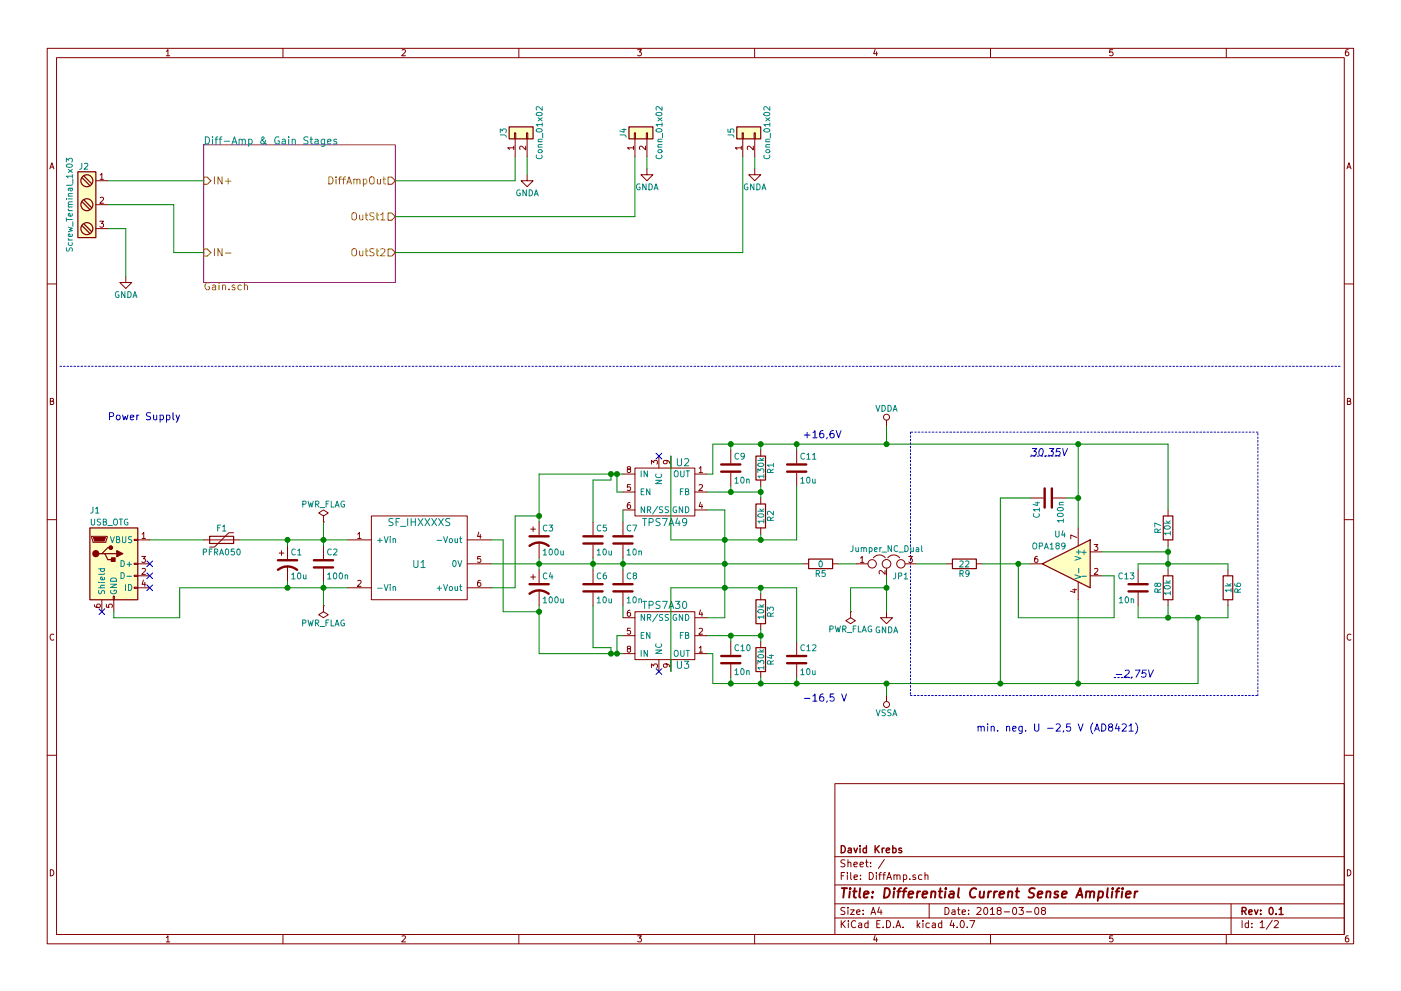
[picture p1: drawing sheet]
EESchema Schematic File Version 2
LIBS:DiffAmp-rescue
LIBS:power
LIBS:device
LIBS:transistors
LIBS:conn
LIBS:linear
LIBS:regul
LIBS:74xx
LIBS:cmos4000
LIBS:adc-dac
LIBS:memory
LIBS:xilinx
LIBS:microcontrollers
LIBS:dsp
LIBS:microchip
LIBS:analog_switches
LIBS:motorola
LIBS:texas
LIBS:intel
LIBS:audio
LIBS:interface
LIBS:digital-audio
LIBS:philips
LIBS:display
LIBS:cypress
LIBS:siliconi
LIBS:opto
LIBS:atmel
LIBS:contrib
LIBS:valves
LIBS:dkrebs
LIBS:switches
LIBS:relays
LIBS:dc-dc
LIBS:tps7a30
LIBS:tps7a49
LIBS:DiffAmp-cache
EELAYER 25 0
EELAYER END
$Descr A4 11693 8268
encoding utf-8
Sheet 1 2
Title "Differential Current Sense Amplifier"
Date "2018-03-08"
Rev "0.1"
Comp "David Krebs"
Comment1 ""
Comment2 ""
Comment3 ""
Comment4 ""
$EndDescr
$Sheet
S 1700 1200 1600 1150
U 5A9BF265
F0 "Diff-Amp & Gain Stages" 60
F1 "Gain.sch" 60
F2 "DiffAmpOut" O R 3300 1500 60 
F3 "IN+" I L 1700 1500 60 
F4 "IN-" I L 1700 2100 60 
F5 "OutSt1" O R 3300 1800 60 
F6 "OutSt2" O R 3300 2100 60 
$EndSheet
$Comp
L SF_IHXXXXS U1
U 1 1
P 3500 4700
F 0 "U1" H 3500 4700 60  0000 C CNN
F 1 "SF_IHXXXXS" H 3500 5050 60  0000 C CNN
F 2 "Converters_DCDC_ACDC:DCDC-Conv_TRACO_TMR_1-xxxx_Dual" H 3500 4700 60  0001 C CNN
F 3 "" H 3500 4700 60  0001 C CNN
	1    3500 4700
	1    0    0    -1  
$EndComp
$Comp
L TPS7A30 U3
U 1 1
P 5550 5300
F 0 "U3" H 5700 5550 60  0000 C CNN
F 1 "TPS7A30" H 5550 5050 60  0000 C CNN
F 2 "Housings_SSOP:MSOP-8-1EP_3x3mm_Pitch0.65mm" H 5550 5300 60  0001 C CNN
F 3 "" H 5550 5300 60  0000 C CNN
	1    5550 5300
	1    0    0    1   
$EndComp
$Comp
L TPS7A49 U2
U 1 1
P 5550 4100
F 0 "U2" H 5700 4350 60  0000 C CNN
F 1 "TPS7A49" H 5550 3850 60  0000 C CNN
F 2 "Housings_SSOP:MSOP-8-1EP_3x3mm_Pitch0.65mm" H 5550 4100 60  0001 C CNN
F 3 "" H 5550 4100 60  0000 C CNN
	1    5550 4100
	1    0    0    -1  
$EndComp
$Comp
L CP1 C1
U 1 1
P 2400 4700
F 0 "C1" H 2425 4800 50  0000 L CNN
F 1 "10u" H 2425 4600 50  0000 L CNN
F 2 "Capacitors_THT:CP_Radial_D5.0mm_P2.00mm" H 2400 4700 50  0001 C CNN
F 3 "" H 2400 4700 50  0001 C CNN
	1    2400 4700
	1    0    0    -1  
$EndComp
$Comp
L C C2
U 1 1
P 2700 4700
F 0 "C2" H 2725 4800 50  0000 L CNN
F 1 "100n" H 2725 4600 50  0000 L CNN
F 2 "Capacitors_SMD:C_0805" H 2738 4550 50  0001 C CNN
F 3 "" H 2700 4700 50  0001 C CNN
	1    2700 4700
	1    0    0    -1  
$EndComp
$Comp
L C C7
U 1 1
P 5200 4500
F 0 "C7" H 5225 4600 50  0000 L CNN
F 1 "10n" H 5225 4400 50  0000 L CNN
F 2 "Capacitors_SMD:C_0805" H 5238 4350 50  0001 C CNN
F 3 "" H 5200 4500 50  0001 C CNN
	1    5200 4500
	1    0    0    -1  
$EndComp
$Comp
L CP1 C3
U 1 1
P 4500 4500
F 0 "C3" H 4525 4600 50  0000 L CNN
F 1 "100u" H 4525 4400 50  0000 L CNN
F 2 "Capacitors_THT:CP_Radial_D8.0mm_P3.50mm" H 4500 4500 50  0001 C CNN
F 3 "" H 4500 4500 50  0001 C CNN
	1    4500 4500
	1    0    0    -1  
$EndComp
$Comp
L CP1 C4
U 1 1
P 4500 4900
F 0 "C4" H 4525 5000 50  0000 L CNN
F 1 "100u" H 4525 4800 50  0000 L CNN
F 2 "Capacitors_THT:CP_Radial_D8.0mm_P3.50mm" H 4500 4900 50  0001 C CNN
F 3 "" H 4500 4900 50  0001 C CNN
	1    4500 4900
	1    0    0    -1  
$EndComp
$Comp
L C C5
U 1 1
P 4950 4500
F 0 "C5" H 4975 4600 50  0000 L CNN
F 1 "10u" H 4975 4400 50  0000 L CNN
F 2 "Capacitors_SMD:C_1210" H 4988 4350 50  0001 C CNN
F 3 "" H 4950 4500 50  0001 C CNN
	1    4950 4500
	1    0    0    -1  
$EndComp
$Comp
L C C8
U 1 1
P 5200 4900
F 0 "C8" H 5225 5000 50  0000 L CNN
F 1 "10n" H 5225 4800 50  0000 L CNN
F 2 "Capacitors_SMD:C_0805" H 5238 4750 50  0001 C CNN
F 3 "" H 5200 4900 50  0001 C CNN
	1    5200 4900
	1    0    0    -1  
$EndComp
$Comp
L C C6
U 1 1
P 4950 4900
F 0 "C6" H 4975 5000 50  0000 L CNN
F 1 "10u" H 4975 4800 50  0000 L CNN
F 2 "Capacitors_SMD:C_1210" H 4988 4750 50  0001 C CNN
F 3 "" H 4950 4900 50  0001 C CNN
	1    4950 4900
	1    0    0    -1  
$EndComp
$Comp
L C C11
U 1 1
P 6650 3900
F 0 "C11" H 6675 4000 50  0000 L CNN
F 1 "10u" H 6675 3800 50  0000 L CNN
F 2 "Capacitors_SMD:C_1210" H 6688 3750 50  0001 C CNN
F 3 "" H 6650 3900 50  0001 C CNN
	1    6650 3900
	1    0    0    -1  
$EndComp
$Comp
L C C12
U 1 1
P 6650 5500
F 0 "C12" H 6675 5600 50  0000 L CNN
F 1 "10u" H 6675 5400 50  0000 L CNN
F 2 "Capacitors_SMD:C_1210" H 6688 5350 50  0001 C CNN
F 3 "" H 6650 5500 50  0001 C CNN
	1    6650 5500
	1    0    0    -1  
$EndComp
$Comp
L R R2
U 1 1
P 6350 4300
F 0 "R2" V 6430 4300 50  0000 C CNN
F 1 "10k" V 6350 4300 50  0000 C CNN
F 2 "Resistors_SMD:R_0805" V 6280 4300 50  0001 C CNN
F 3 "" H 6350 4300 50  0001 C CNN
	1    6350 4300
	1    0    0    -1  
$EndComp
$Comp
L R R1
U 1 1
P 6350 3900
F 0 "R1" V 6430 3900 50  0000 C CNN
F 1 "130k" V 6350 3900 50  0000 C CNN
F 2 "Resistors_SMD:R_0805" V 6280 3900 50  0001 C CNN
F 3 "" H 6350 3900 50  0001 C CNN
	1    6350 3900
	1    0    0    -1  
$EndComp
$Comp
L R R3
U 1 1
P 6350 5100
F 0 "R3" V 6430 5100 50  0000 C CNN
F 1 "10k" V 6350 5100 50  0000 C CNN
F 2 "Resistors_SMD:R_0805" V 6280 5100 50  0001 C CNN
F 3 "" H 6350 5100 50  0001 C CNN
	1    6350 5100
	1    0    0    -1  
$EndComp
$Comp
L R R4
U 1 1
P 6350 5500
F 0 "R4" V 6430 5500 50  0000 C CNN
F 1 "130k" V 6350 5500 50  0000 C CNN
F 2 "Resistors_SMD:R_0805" V 6280 5500 50  0001 C CNN
F 3 "" H 6350 5500 50  0001 C CNN
	1    6350 5500
	1    0    0    -1  
$EndComp
Text Notes 6700 5850 0    60   ~ 0
-16,5 V
Text Notes 6700 3650 0    60   ~ 0
+16,6V
$Comp
L C C10
U 1 1
P 6100 5500
F 0 "C10" H 6125 5600 50  0000 L CNN
F 1 "10n" H 6125 5400 50  0000 L CNN
F 2 "Capacitors_SMD:C_0805" H 6138 5350 50  0001 C CNN
F 3 "" H 6100 5500 50  0001 C CNN
	1    6100 5500
	1    0    0    -1  
$EndComp
$Comp
L C C9
U 1 1
P 6100 3900
F 0 "C9" H 6125 4000 50  0000 L CNN
F 1 "10n" H 6125 3800 50  0000 L CNN
F 2 "Capacitors_SMD:C_0805" H 6138 3750 50  0001 C CNN
F 3 "" H 6100 3900 50  0001 C CNN
	1    6100 3900
	1    0    0    -1  
$EndComp
NoConn ~ 5500 5600
NoConn ~ 5500 3800
$Comp
L OPA189 U4
U 1 1
P 8900 4700
F 0 "U4" H 8900 4950 50  0000 L CNN
F 1 "OPA189" H 8900 4850 50  0000 L CNN
F 2 "Housings_SOIC:SOIC-8_3.9x4.9mm_Pitch1.27mm" H 8950 4750 50  0001 C CNN
F 3 "" H 9050 4850 50  0001 C CNN
	1    8900 4700
	-1   0    0    -1  
$EndComp
$Comp
L R R7
U 1 1
P 9750 4400
F 0 "R7" V 9830 4400 50  0000 C CNN
F 1 "10k" V 9750 4400 50  0000 C CNN
F 2 "Resistors_SMD:R_0805" V 9680 4400 50  0001 C CNN
F 3 "" H 9750 4400 50  0001 C CNN
	1    9750 4400
	-1   0    0    -1  
$EndComp
$Comp
L R R8
U 1 1
P 9750 4900
F 0 "R8" V 9830 4900 50  0000 C CNN
F 1 "10k" V 9750 4900 50  0000 C CNN
F 2 "Resistors_SMD:R_0805" V 9680 4900 50  0001 C CNN
F 3 "" H 9750 4900 50  0001 C CNN
	1    9750 4900
	-1   0    0    -1  
$EndComp
$Comp
L R R5
U 1 1
P 6850 4700
F 0 "R5" V 6930 4700 50  0000 C CNN
F 1 "0" V 6850 4700 50  0000 C CNN
F 2 "Resistors_SMD:R_0805" V 6780 4700 50  0001 C CNN
F 3 "" H 6850 4700 50  0001 C CNN
	1    6850 4700
	0    1    1    0   
$EndComp
$Comp
L VDDA #PWR01
U 1 1
P 7400 3550
F 0 "#PWR01" H 7400 3400 50  0001 C CNN
F 1 "VDDA" H 7400 3700 50  0000 C CNN
F 2 "" H 7400 3550 50  0001 C CNN
F 3 "" H 7400 3550 50  0001 C CNN
	1    7400 3550
	1    0    0    -1  
$EndComp
$Comp
L VSSA #PWR02
U 1 1
P 7400 5800
F 0 "#PWR02" H 7400 5650 50  0001 C CNN
F 1 "VSSA" H 7400 5950 50  0000 C CNN
F 2 "" H 7400 5800 50  0001 C CNN
F 3 "" H 7400 5800 50  0001 C CNN
	1    7400 5800
	-1   0    0    1   
$EndComp
$Comp
L GNDA #PWR03
U 1 1
P 7400 5100
F 0 "#PWR03" H 7400 4850 50  0001 C CNN
F 1 "GNDA" H 7400 4950 50  0000 C CNN
F 2 "" H 7400 5100 50  0001 C CNN
F 3 "" H 7400 5100 50  0001 C CNN
	1    7400 5100
	1    0    0    -1  
$EndComp
$Comp
L C C13
U 1 1
P 9500 4900
F 0 "C13" H 9525 5000 50  0000 L CNN
F 1 "10n" H 9525 4800 50  0000 L CNN
F 2 "Capacitors_SMD:C_0805" H 9538 4750 50  0001 C CNN
F 3 "" H 9500 4900 50  0001 C CNN
	1    9500 4900
	-1   0    0    -1  
$EndComp
$Comp
L C C14
U 1 1
P 8750 4150
F 0 "C14" H 8775 4250 50  0000 L CNN
F 1 "100n" H 8775 4050 50  0000 L CNN
F 2 "Capacitors_SMD:C_0805" H 8788 4000 50  0001 C CNN
F 3 "" H 8750 4150 50  0001 C CNN
	1    8750 4150
	0    -1   1    0   
$EndComp
Text Notes 9300 5650 0    60   Italic 0
-2,75V
Text Notes 8600 3800 0    60   Italic 0
30,35V
$Comp
L R R9
U 1 1
P 8050 4700
F 0 "R9" V 8130 4700 50  0000 C CNN
F 1 "22" V 8050 4700 50  0000 C CNN
F 2 "Resistors_SMD:R_0805" V 7980 4700 50  0001 C CNN
F 3 "" H 8050 4700 50  0001 C CNN
	1    8050 4700
	0    -1   1    0   
$EndComp
Text Notes 8150 6100 0    60   ~ 0
min. neg. U -2,5 V (AD8421)
$Comp
L Polyfuse F1
U 1 1
P 1850 4500
F 0 "F1" V 1750 4500 50  0000 C CNN
F 1 "PFRA050" V 1950 4500 50  0000 C CNN
F 2 "Resistors_ThroughHole:R_Axial_DIN0204_L3.6mm_D1.6mm_P5.08mm_Horizontal" H 1900 4300 50  0001 L CNN
F 3 "" H 1850 4500 50  0001 C CNN
	1    1850 4500
	0    1    1    0   
$EndComp
$Comp
L GNDA #PWR04
U 1 1
P 1050 2300
F 0 "#PWR04" H 1050 2050 50  0001 C CNN
F 1 "GNDA" H 1050 2150 50  0000 C CNN
F 2 "" H 1050 2300 50  0001 C CNN
F 3 "" H 1050 2300 50  0001 C CNN
	1    1050 2300
	1    0    0    -1  
$EndComp
$Comp
L GNDA #PWR05
U 1 1
P 4400 1450
F 0 "#PWR05" H 4400 1200 50  0001 C CNN
F 1 "GNDA" H 4400 1300 50  0000 C CNN
F 2 "" H 4400 1450 50  0001 C CNN
F 3 "" H 4400 1450 50  0001 C CNN
	1    4400 1450
	1    0    0    -1  
$EndComp
$Comp
L GNDA #PWR06
U 1 1
P 5400 1400
F 0 "#PWR06" H 5400 1150 50  0001 C CNN
F 1 "GNDA" H 5400 1250 50  0000 C CNN
F 2 "" H 5400 1400 50  0001 C CNN
F 3 "" H 5400 1400 50  0001 C CNN
	1    5400 1400
	1    0    0    -1  
$EndComp
$Comp
L GNDA #PWR07
U 1 1
P 6300 1400
F 0 "#PWR07" H 6300 1150 50  0001 C CNN
F 1 "GNDA" H 6300 1250 50  0000 C CNN
F 2 "" H 6300 1400 50  0001 C CNN
F 3 "" H 6300 1400 50  0001 C CNN
	1    6300 1400
	1    0    0    -1  
$EndComp
$Comp
L PWR_FLAG #FLG08
U 1 1
P 2700 4350
F 0 "#FLG08" H 2700 4425 50  0001 C CNN
F 1 "PWR_FLAG" H 2700 4500 50  0000 C CNN
F 2 "" H 2700 4350 50  0001 C CNN
F 3 "" H 2700 4350 50  0001 C CNN
	1    2700 4350
	1    0    0    -1  
$EndComp
$Comp
L PWR_FLAG #FLG09
U 1 1
P 2700 5050
F 0 "#FLG09" H 2700 5125 50  0001 C CNN
F 1 "PWR_FLAG" H 2700 5200 50  0000 C CNN
F 2 "" H 2700 5050 50  0001 C CNN
F 3 "" H 2700 5050 50  0001 C CNN
	1    2700 5050
	-1   0    0    1   
$EndComp
$Comp
L PWR_FLAG #FLG010
U 1 1
P 7100 5100
F 0 "#FLG010" H 7100 5175 50  0001 C CNN
F 1 "PWR_FLAG" H 7100 5250 50  0000 C CNN
F 2 "" H 7100 5100 50  0001 C CNN
F 3 "" H 7100 5100 50  0001 C CNN
	1    7100 5100
	1    0    0    1   
$EndComp
Text Notes 900  3500 0    60   ~ 0
Power Supply
Wire Wire Line
	2000 4500 2900 4500
Wire Wire Line
	1500 4900 2900 4900
Wire Wire Line
	2400 4500 2400 4550
Connection ~ 2400 4500
Wire Wire Line
	2400 4850 2400 4900
Connection ~ 2400 4900
Wire Wire Line
	2700 4350 2700 4550
Connection ~ 2700 4500
Wire Wire Line
	2700 4850 2700 5050
Connection ~ 2700 4900
Wire Wire Line
	4500 3950 4500 4350
Wire Wire Line
	4100 4700 6700 4700
Wire Wire Line
	4500 4650 4500 4750
Connection ~ 4500 4700
Wire Wire Line
	4200 5100 4500 5100
Wire Wire Line
	4500 5050 4500 5450
Wire Wire Line
	6050 4250 6050 5150
Connection ~ 6050 4700
Connection ~ 4500 5100
Connection ~ 4500 4300
Wire Wire Line
	5200 4350 5200 4250
Wire Wire Line
	5200 4650 5200 4750
Connection ~ 5200 4700
Wire Wire Line
	5200 5050 5200 5150
Wire Wire Line
	4500 5450 5200 5450
Wire Wire Line
	5200 5300 5150 5300
Wire Wire Line
	5150 5300 5150 5450
Connection ~ 5150 5450
Wire Wire Line
	4950 5050 4950 5400
Wire Wire Line
	4950 5400 5100 5400
Wire Wire Line
	5100 5400 5100 5450
Connection ~ 5100 5450
Wire Wire Line
	4500 3950 5200 3950
Wire Wire Line
	5200 4100 5150 4100
Wire Wire Line
	5150 4100 5150 3950
Connection ~ 5150 3950
Wire Wire Line
	5100 3950 5100 4000
Wire Wire Line
	5100 4000 4950 4000
Wire Wire Line
	4950 4000 4950 4350
Connection ~ 5100 3950
Wire Wire Line
	4950 4650 4950 4750
Connection ~ 4950 4700
Wire Wire Line
	5900 4100 6350 4100
Wire Wire Line
	6050 5150 5900 5150
Wire Wire Line
	5900 5300 6350 5300
Wire Wire Line
	6100 5300 6100 5350
Wire Wire Line
	6350 5250 6350 5350
Connection ~ 6100 5300
Connection ~ 6350 5300
Wire Wire Line
	6350 5700 6350 5650
Wire Wire Line
	5950 5700 10000 5700
Wire Wire Line
	6100 5700 6100 5650
Wire Wire Line
	5950 5700 5950 5450
Wire Wire Line
	5950 5450 5900 5450
Connection ~ 6100 5700
Wire Wire Line
	6350 4900 6350 4950
Wire Wire Line
	5600 4900 6650 4900
Connection ~ 6050 4900
Wire Wire Line
	6650 5700 6650 5650
Connection ~ 6350 5700
Connection ~ 6650 5700
Wire Wire Line
	6650 4900 6650 5350
Connection ~ 6350 4900
Wire Wire Line
	6050 4250 5900 4250
Wire Wire Line
	6350 4500 6350 4450
Wire Wire Line
	5600 4500 6650 4500
Connection ~ 6050 4500
Wire Wire Line
	6350 4050 6350 4150
Connection ~ 6350 4100
Wire Wire Line
	6100 4050 6100 4100
Connection ~ 6100 4100
Wire Wire Line
	5900 3950 5950 3950
Wire Wire Line
	5950 3950 5950 3700
Wire Wire Line
	5950 3700 9750 3700
Wire Wire Line
	6100 3700 6100 3750
Wire Wire Line
	6350 3700 6350 3750
Connection ~ 6100 3700
Wire Wire Line
	6650 3700 6650 3750
Connection ~ 6350 3700
Wire Wire Line
	6650 4500 6650 4050
Connection ~ 6350 4500
Connection ~ 6650 3700
Wire Wire Line
	5600 3800 5600 4500
Wire Wire Line
	5600 5600 5600 4900
Wire Wire Line
	7400 5700 7400 5800
Wire Wire Line
	7400 3550 7400 3700
Connection ~ 7400 3700
Wire Wire Line
	7000 4700 7150 4700
Wire Wire Line
	9200 4800 9300 4800
Wire Wire Line
	9300 4800 9300 5150
Wire Wire Line
	9300 5150 8500 5150
Wire Wire Line
	8500 5150 8500 4700
Wire Wire Line
	8600 4700 8200 4700
Wire Wire Line
	9200 4600 9750 4600
Wire Wire Line
	9750 4550 9750 4750
Connection ~ 9750 4600
Wire Wire Line
	10250 4700 9500 4700
Wire Wire Line
	9500 4700 9500 4750
Connection ~ 9750 4700
Wire Wire Line
	10000 5700 10000 5150
Wire Wire Line
	9750 5150 9750 5050
Connection ~ 10000 5150
Wire Wire Line
	9500 5150 9500 5050
Connection ~ 9750 5150
Wire Wire Line
	9000 5700 9000 5000
Wire Wire Line
	9000 3700 9000 4400
Connection ~ 7400 5700
Wire Wire Line
	8900 4150 9000 4150
Connection ~ 9000 4150
Wire Wire Line
	8600 4150 8350 4150
Connection ~ 9000 5700
Wire Wire Line
	9750 3700 9750 4250
Connection ~ 8500 4700
Wire Notes Line
	7600 3600 7600 5800
Wire Notes Line
	7600 5800 10500 5800
Wire Notes Line
	10500 5800 10500 3600
Wire Notes Line
	10500 3600 7600 3600
Wire Notes Line
	8600 3800 8850 3800
Wire Notes Line
	9300 5650 9450 5650
Wire Wire Line
	1250 4500 1700 4500
Wire Wire Line
	1050 1900 1050 2300
Wire Wire Line
	5300 1300 5300 1800
Wire Wire Line
	4400 1300 4400 1450
Wire Wire Line
	5400 1300 5400 1400
Wire Wire Line
	6200 1300 6200 2100
Wire Wire Line
	4300 1500 3300 1500
Wire Wire Line
	4300 1300 4300 1500
Wire Wire Line
	5300 1800 3300 1800
Wire Wire Line
	6200 2100 3300 2100
Wire Notes Line
	500  3050 11200 3050
Wire Wire Line
	1700 1500 900  1500
$Comp
L Screw_Terminal_1x03 J2
U 1 1
P 700 1700
F 0 "J2" H 700 2050 50  0000 C TNN
F 1 "Screw_Terminal_1x03" V 550 1700 50  0000 C TNN
F 2 "Connectors_Terminal_Blocks:TerminalBlock_bornier-3_P5.08mm" H 700 1375 50  0001 C CNN
F 3 "" H 675 1800 50  0001 C CNN
	1    700  1700
	1    0    0    -1  
$EndComp
Wire Wire Line
	1700 2100 1450 2100
Wire Wire Line
	1450 2100 1450 1700
Wire Wire Line
	1450 1700 900  1700
Wire Wire Line
	900  1900 1050 1900
Wire Wire Line
	6300 1300 6300 1400
$Comp
L USB_OTG J1
U 1 1
P 950 4700
F 0 "J1" H 750 5150 50  0000 L CNN
F 1 "USB_OTG" H 750 5050 50  0000 L CNN
F 2 "DiffAmp:MIC_USB_BBU" H 1100 4650 50  0001 C CNN
F 3 "" H 1100 4650 50  0001 C CNN
	1    950  4700
	1    0    0    -1  
$EndComp
Wire Wire Line
	950  5100 950  5150
Wire Wire Line
	950  5150 1500 5150
Wire Wire Line
	1500 5150 1500 4900
NoConn ~ 1250 4700
NoConn ~ 1250 4800
NoConn ~ 1250 4900
NoConn ~ 850  5100
Wire Wire Line
	4200 4500 4200 5100
Wire Wire Line
	4200 4500 4100 4500
Wire Wire Line
	4300 4900 4100 4900
Wire Wire Line
	4300 4300 4300 4900
Wire Wire Line
	4300 4300 4500 4300
$Comp
L Conn_01x02 J3
U 1 1
P 4300 1100
F 0 "J3" H 4300 1200 50  0000 C CNN
F 1 "Conn_01x02" H 4300 900 50  0000 C CNN
F 2 "Pin_Headers:Pin_Header_Straight_1x02_Pitch2.54mm" H 4300 1100 50  0001 C CNN
F 3 "" H 4300 1100 50  0001 C CNN
	1    4300 1100
	0    -1   -1   0   
$EndComp
$Comp
L Conn_01x02 J4
U 1 1
P 5300 1100
F 0 "J4" H 5300 1200 50  0000 C CNN
F 1 "Conn_01x02" H 5300 900 50  0000 C CNN
F 2 "Pin_Headers:Pin_Header_Straight_1x02_Pitch2.54mm" H 5300 1100 50  0001 C CNN
F 3 "" H 5300 1100 50  0001 C CNN
	1    5300 1100
	0    -1   -1   0   
$EndComp
$Comp
L Conn_01x02 J5
U 1 1
P 6200 1100
F 0 "J5" H 6200 1200 50  0000 C CNN
F 1 "Conn_01x02" H 6200 900 50  0000 C CNN
F 2 "Pin_Headers:Pin_Header_Straight_1x02_Pitch2.54mm" H 6200 1100 50  0001 C CNN
F 3 "" H 6200 1100 50  0001 C CNN
	1    6200 1100
	0    -1   -1   0   
$EndComp
Wire Wire Line
	10250 5150 9500 5150
Wire Wire Line
	10250 5050 10250 5150
Wire Wire Line
	10250 4700 10250 4750
$Comp
L R R6
U 1 1
P 10250 4900
F 0 "R6" V 10330 4900 50  0000 C CNN
F 1 "1k" V 10250 4900 50  0000 C CNN
F 2 "Resistors_SMD:R_0805" V 10180 4900 50  0001 C CNN
F 3 "" H 10250 4900 50  0001 C CNN
	1    10250 4900
	1    0    0    1   
$EndComp
Wire Wire Line
	8350 4150 8350 5700
Wire Wire Line
	8350 5700 8400 5700
Connection ~ 8350 5700
Connection ~ 9000 3700
$Comp
L Jumper_NC_Dual JP1
U 1 1
P 7400 4700
F 0 "JP1" H 7450 4600 50  0000 L CNN
F 1 "Jumper_NC_Dual" H 7400 4800 50  0000 C BNN
F 2 "Pin_Headers:Pin_Header_Straight_1x03_Pitch2.54mm" H 7400 4700 50  0001 C CNN
F 3 "" H 7400 4700 50  0001 C CNN
	1    7400 4700
	1    0    0    -1  
$EndComp
Wire Wire Line
	7650 4700 7900 4700
Wire Wire Line
	7400 5100 7400 4800
Wire Wire Line
	7400 4900 7100 4900
Wire Wire Line
	7100 4900 7100 5100
Connection ~ 7400 4900
$EndSCHEMATC
